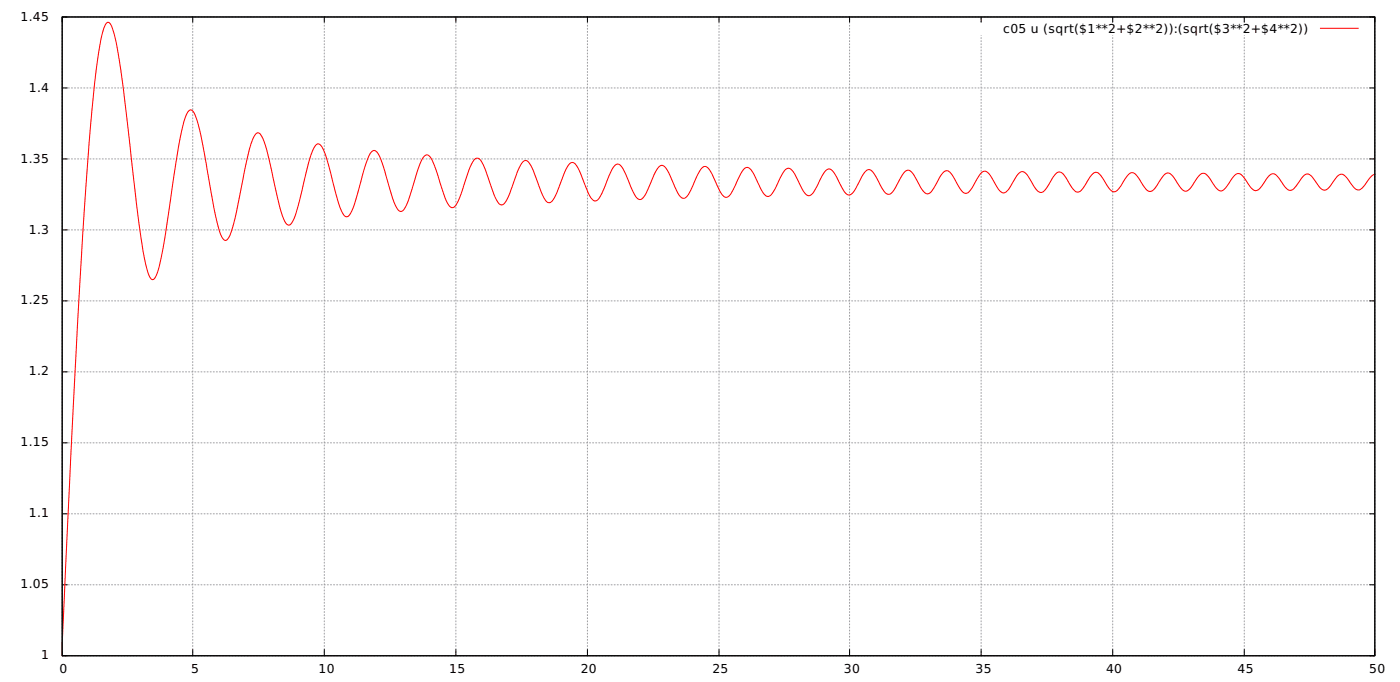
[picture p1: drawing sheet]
<svg xmlns="http://www.w3.org/2000/svg" width="480mm" height="234mm" viewBox="0 0 480 234" stroke-linecap="round" stroke-linejoin="round" font-family="sans-serif">
<g fill="none" stroke="#a0a0a4" stroke-width=".35" stroke-dasharray=".4 .7">
<path d="M21.3 5.8h450.5M336.7 7.6v-1.8M381.9 7.6v-1.8M427 7.6v-1.8M21.3 30.2h450.5M21.3 54.5h450.5M21.3 78.8h450.5M21.3 103.2h450.5M21.3 127.5h450.5M21.3 151.9h450.5M21.3 176.2h450.5M21.3 200.6h450.5"/>
<path d="M21.3 224.9h450.5M21.3 224.9v-219.1M66.1 224.9v-219.1M111.3 224.9v-219.1M156.5 224.9v-219.1M201.6 224.9v-219.1M246.8 224.9v-219.1M291.6 224.9v-219.1M336.7 224.9v-212.7M381.9 224.9v-212.7M427 224.9v-212.7M471.8 224.9v-219.1"/>
</g>
<g fill="none" stroke="#000" stroke-width=".35">
<path d="M21.3 5.8h450.5v219.1h-450.5zM23.1 5.8h-1.8v1.8M66.1 5.8v1.8M111.3 5.8v1.8M156.5 5.8v1.8M201.6 5.8v1.8M246.8 5.8v1.8M291.6 5.8v1.8M336.7 5.8v1.8M381.9 5.8v1.8M427 5.8v1.8M470.1 5.8h1.7v1.8"/>
<path d="M21.3 30.2h1.8M470.1 30.2h1.7M21.3 54.5h1.8M470.1 54.5h1.7M21.3 78.8h1.8M470.1 78.8h1.7M21.3 103.2h1.8M470.1 103.2h1.7M21.3 127.5h1.8M470.1 127.5h1.7M21.3 151.9h1.8M470.1 151.9h1.7"/>
<path d="M21.3 176.2h1.8M470.1 176.2h1.7M21.3 200.6h1.8M470.1 200.6h1.7M21.3 222.8v2.1h1.8M66.1 222.8v2.1M111.3 222.8v2.1M156.5 222.8v2.1M201.6 222.8v2.1M246.8 222.8v2.1M291.6 222.8v2.1M336.7 222.8v2.1"/>
<path d="M381.9 222.8v2.1M427 222.8v2.1M471.8 222.8v2.1h-1.7"/>
</g>
<path d="M453.1 9.7h13.1M472 59.8a7 7 0 0 0-3.6 3.7l-.9 1a1.84 1.84 0 0 1-3.2-.6 11.9 11.9 0 0 0-3.6-4.1 3 3 0 0 0-2.7 1.9l-1.8 2.5a1.96 1.96 0 0 1-1.9 1 1.96 1.96 0 0 1-1.7-1.3 11.3 11.3 0 0 0-3.6-4.2 2.97 2.97 0 0 0-2.7 2l-1.8 2.5a1.95 1.95 0 0 1-1.9 1.1 1.95 1.95 0 0 1-1.7-1.4 12.4 12.4 0 0 0-3.6-4.3 2.99 2.99 0 0 0-2.7 1.9l-1.8 2.7a1.93 1.93 0 0 1-1.8 1.2 1.93 1.93 0 0 1-1.8-1.2l-2.8-3.9a1.78 1.78 0 0 0-3.1 .3l-2.7 3.9a1.74 1.74 0 0 1-1.6 1 1.74 1.74 0 0 1-1.6-1l-2.7-3.9a1.93 1.93 0 0 0-1.8-1.2 1.93 1.93 0 0 0-1.8 1.3l-2.7 4a1.74 1.74 0 0 1-1.6 .9 1.74 1.74 0 0 1-1.5-1.1l-.9-1.3a6.6 6.6 0 0 0-3.6-3.9 8.1 8.1 0 0 0-3.6 4.2l-1 1.2a1.75 1.75 0 0 1-1.6 1 1.75 1.75 0 0 1-1.5-1.1l-.9-1.2a7.8 7.8 0 0 0-3.6-4.2 4.3 4.3 0 0 0-2.7 2.6l-1.8 2.8a1.9 1.9 0 0 1-1.9 1.2 1.9 1.9 0 0 1-1.7-1.4l-2.7-4.3a1.74 1.74 0 0 0-1.6-1 1.74 1.74 0 0 0-1.6 .9l-.9 1.3a9.7 9.7 0 0 1-3.6 4.6 3.3 3.3 0 0 1-2.7-2.3 9.6 9.6 0 0 0-3.6-4.6 3.5 3.5 0 0 0-2.7 2.3 10.3 10.3 0 0 1-3.6 4.7 3.3 3.3 0 0 1-2.7-2.3 10.9 10.9 0 0 0-3.6-4.8 3 3 0 0 0-2.7 2.2 13.2 13.2 0 0 1-3.7 5 2.6 2.6 0 0 1-2.6-2 15.6 15.6 0 0 0-3.7-5.3 2.23 2.23 0 0 0-2.7 1.7l-2.7 4.6a1.7 1.7 0 0 1-1.5 1.2 1.7 1.7 0 0 1-1.6-.9l-.9-1.4a16.4 16.4 0 0 0-3.6-5.3 2.32 2.32 0 0 0-2.7 1.7l-2.8 4.8a1.71 1.71 0 0 1-1.4 1.2 1.71 1.71 0 0 1-1.7-.8l-.9-1.3a21.5 21.5 0 0 0-3.6-5.7 1.96 1.96 0 0 0-2.7 1.4l-.9 1.6a10.1 10.1 0 0 1-3.6 5 3.2 3.2 0 0 1-2.7-2.5 19.2 19.2 0 0 0-3.6-5.8 1.59 1.59 0 0 0-2.3 1l-.9 1.4a20.3 20.3 0 0 1-3.6 5.9 1.94 1.94 0 0 1-2.7-1.4l-.9-1.7a12.5 12.5 0 0 0-3.6-5.5 2.83 2.83 0 0 0-2.7 2.3l-2.7 5.2a1.78 1.78 0 0 1-1.3 1.5 1.78 1.78 0 0 1-1.9-.6l-1.8-3.1a11.3 11.3 0 0 0-3.6-5.6 2.08 2.08 0 0 0-2.2 1.7l-.9 1.6a17.2 17.2 0 0 1-3.6 6.2 1.61 1.61 0 0 1-2.3-1.1l-3.6-7.1a1.85 1.85 0 0 0-2.7-1.3 29.1 29.1 0 0 0-4.1 7.6l-.9 1.4a1.49 1.49 0 0 1-1.3 1 1.49 1.49 0 0 1-1.4-.8l-1.8-3.3a16.2 16.2 0 0 0-3.6-6.4 1.62 1.62 0 0 0-2.2 1.2l-3.7 7.6a2.84 2.84 0 0 1-2.2 2l-1.4-1.1-1.3-2.6a27 27 0 0 0-3.6-7.2 1.34 1.34 0 0 0-2.3 .4l-1.8 3.5a25.4 25.4 0 0 1-3.6 7.1 1.41 1.41 0 0 1-2.2-.7l-1.8-3.7a21.8 21.8 0 0 0-3.6-7.1 1.44 1.44 0 0 0-2.3 .8l-1.8 3.7a25.9 25.9 0 0 1-3.6 7.5 1.38 1.38 0 0 1-2.3-.7l-1.8-3.8a31.7 31.7 0 0 0-3.6-7.9 1.3 1.3 0 0 0-2.2 .3l-1.4 2.5-1.3 3.5a15.3 15.3 0 0 1-3.6 7 1.47 1.47 0 0 1-1.8-1l-1.4-2.7-2.7-7.3-1.4-2.6a1.41 1.41 0 0 0-1.4-.9 1.41 1.41 0 0 0-1.2 1.1l-1.4 2.8-1.4 3.8a17.3 17.3 0 0 1-3.6 7.5 1.35 1.35 0 0 1-1.7-.9l-1.4-2.7-1.4-3.9a24.1 24.1 0 0 0-3.6-8.2 1.42 1.42 0 0 0-2.2 1l-1.4 2.9-1.3 4a24.5 24.5 0 0 1-3.6 8.5 1.15 1.15 0 0 1-1.8-.3 61 61 0 0 1-4.6-12.3l-.9-2.4a4.1 4.1 0 0 0-2.2-2.8 3.4 3.4 0 0 0-2.2 2.9l-1.8 5.3a42.2 42.2 0 0 1-4.1 10.8 1.11 1.11 0 0 1-1.8-.2 57.2 57.2 0 0 1-4.5-13.1l-1.8-5.2a2.35 2.35 0 0 0-2.3-1.9 9.3 9.3 0 0 0-2.7 5.3l-1.8 6.5a36.2 36.2 0 0 1-3.6 10.3l-.9 .6a2.58 2.58 0 0 1-1.8-2l-.9-2.4-1.8-6.6a62.8 62.8 0 0 0-4.1-13.1l-.9-.9a1.59 1.59 0 0 0-1.8 1.3 109.6 109.6 0 0 0-4.9 18.2l-1.8 6a3.4 3.4 0 0 1-1.8 2.3 2.55 2.55 0 0 1-1.8-2.1 232.4 232.4 0 0 1-5.5-22.1l-1.8-5.7a2.09 2.09 0 0 0-1.8-1.8 8.9 8.9 0 0 0-2.7 5.6l-2.7 12.6a78.8 78.8 0 0 1-4.5 17.9l-.9 .9a2.51 2.51 0 0 1-1.8-2.1 249.8 249.8 0 0 1-5.9-29.4 41 41 0 0 0-3.5-12.8l-1-.5a3.8 3.8 0 0 0-1.8 2.7 268.5 268.5 0 0 0-5.8 33.9 116.5 116.5 0 0 1-4.1 20.2l-.9 1.3-.4 .1-.5-.3a26.2 26.2 0 0 1-2.7-9.4l-1.8-12.5a1277.9 1277.9 0 0 0-7.2-58l-.9-4a7.1 7.1 0 0 0-1.8-4l-.9 .3a28.7 28.7 0 0 0-2.7 10.4 1003.3 1003.3 0 0 0-6.3 77.4l-3.2 60.4-3.1 68.5" fill="none" stroke="#f00" stroke-width=".35"/>
<g font-size="4.2">
<text x="7.1" y="7.1">1.45</text>
<text x="344.3" y="11.3">c05 u (sqrt($1**2+$2**2)):(sqrt($3**2+$4**2))</text>
<text x="9.9" y="31.4">1.4</text>
<text x="7.1" y="55.7">1.35</text>
<text x="9.9" y="80.1">1.3</text>
<text x="7.1" y="104.4">1.25</text>
<text x="9.9" y="128.8">1.2</text>
<text x="7.1" y="153.1">1.15</text>
<text x="9.9" y="177.4">1.1</text>
<text x="7.1" y="201.8">1.05</text>
<text x="14.1" y="226.1">1</text>
<text x="20.5" y="230.7">0</text>
<text x="65.6" y="230.7">5</text>
<text x="109.4" y="230.7">10</text>
<text x="154.2" y="230.7">15</text>
<text x="199.3" y="230.7">20</text>
<text x="244.5" y="230.7">25</text>
<text x="289.6" y="230.7">30</text>
<text x="334.8" y="230.7">35</text>
<text x="379.6" y="230.7">40</text>
<text x="424.7" y="230.7">45</text>
<text x="469.9" y="230.7">50</text>
</g>
</svg>
